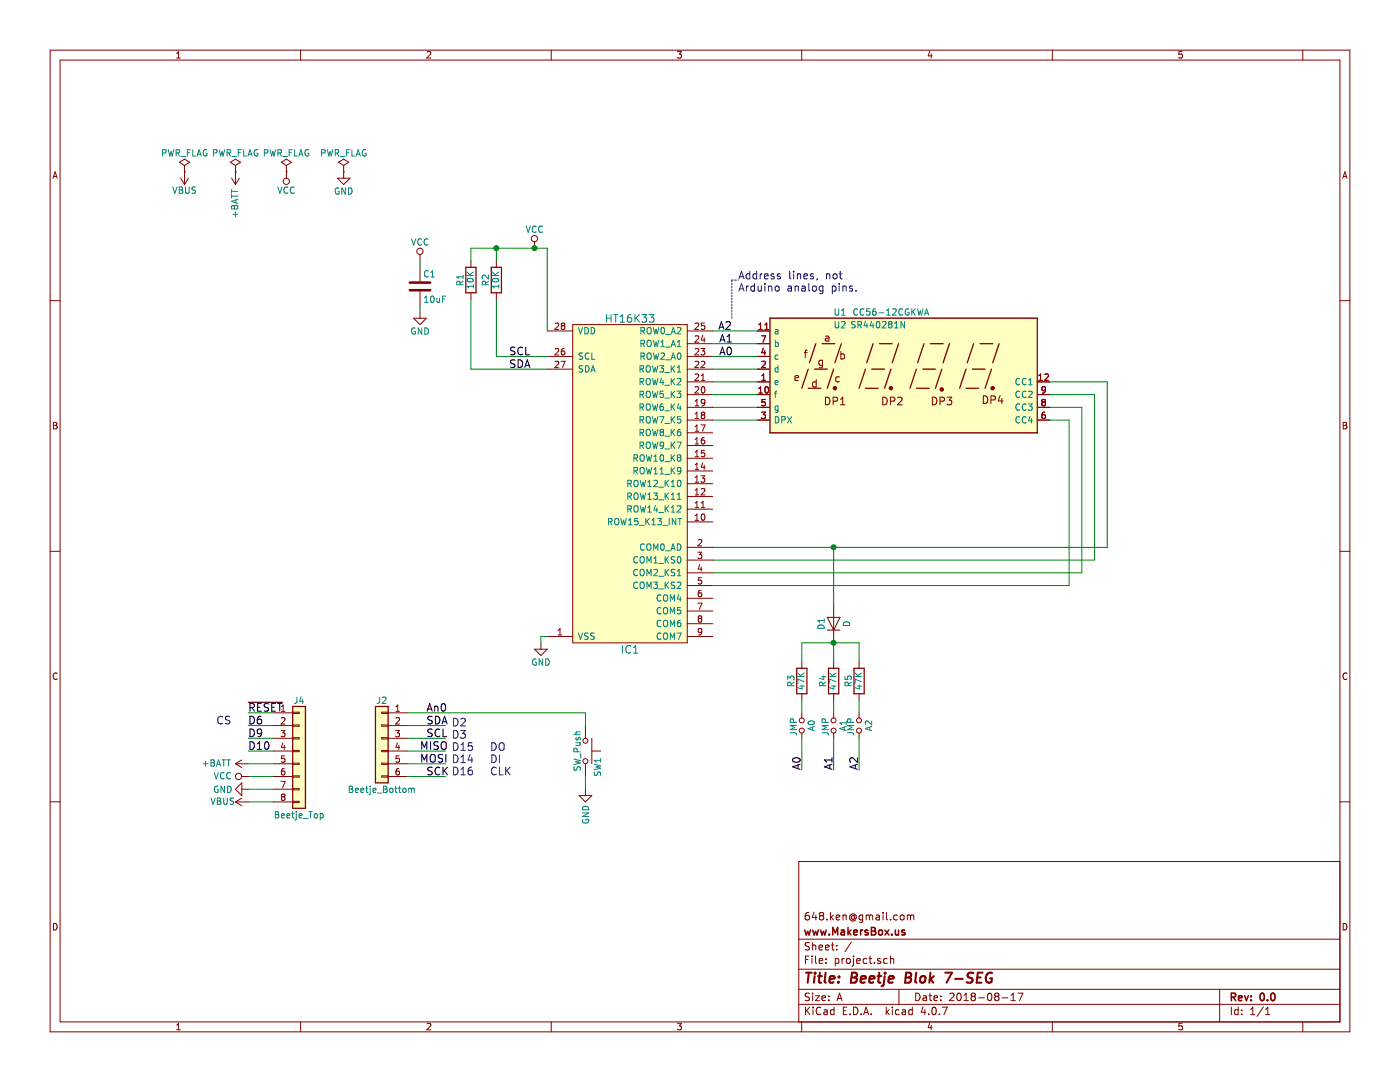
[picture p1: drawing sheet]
EESchema Schematic File Version 2
LIBS:project
LIBS:power
LIBS:device
LIBS:switches
LIBS:relays
LIBS:motors
LIBS:transistors
LIBS:conn
LIBS:linear
LIBS:regul
LIBS:74xx
LIBS:cmos4000
LIBS:adc-dac
LIBS:memory
LIBS:xilinx
LIBS:microcontrollers
LIBS:dsp
LIBS:microchip
LIBS:analog_switches
LIBS:motorola
LIBS:texas
LIBS:intel
LIBS:audio
LIBS:interface
LIBS:digital-audio
LIBS:philips
LIBS:display
LIBS:cypress
LIBS:siliconi
LIBS:opto
LIBS:atmel
LIBS:contrib
LIBS:valves
LIBS:LIS3Dh
LIBS:eurocad
LIBS:project-cache
EELAYER 25 0
EELAYER END
$Descr A 11000 8500
encoding utf-8
Sheet 1 1
Title "Beetje Blok 7-SEG"
Date "2018-08-17"
Rev "0.0"
Comp "www.MakersBox.us"
Comment1 "648.ken@gmail.com"
Comment2 ""
Comment3 ""
Comment4 ""
$EndDescr
$Comp
L VBUS #PWR01
U 1 1
P 1450 1350
F 0 "#PWR01" H 1450 1200 50  0001 C CNN
F 1 "VBUS" H 1450 1500 50  0000 C CNN
F 2 "" H 1450 1350 50  0001 C CNN
F 3 "" H 1450 1350 50  0001 C CNN
	1    1450 1350
	-1   0    0    1   
$EndComp
$Comp
L GND #PWR02
U 1 1
P 2700 1350
F 0 "#PWR02" H 2700 1100 50  0001 C CNN
F 1 "GND" H 2700 1200 50  0000 C CNN
F 2 "" H 2700 1350 50  0001 C CNN
F 3 "" H 2700 1350 50  0001 C CNN
	1    2700 1350
	1    0    0    -1  
$EndComp
$Comp
L PWR_FLAG #FLG03
U 1 1
P 1450 1350
F 0 "#FLG03" H 1450 1425 50  0001 C CNN
F 1 "PWR_FLAG" H 1450 1500 50  0000 C CNN
F 2 "" H 1450 1350 50  0001 C CNN
F 3 "" H 1450 1350 50  0001 C CNN
	1    1450 1350
	1    0    0    -1  
$EndComp
$Comp
L PWR_FLAG #FLG04
U 1 1
P 2250 1350
F 0 "#FLG04" H 2250 1425 50  0001 C CNN
F 1 "PWR_FLAG" H 2250 1500 50  0000 C CNN
F 2 "" H 2250 1350 50  0001 C CNN
F 3 "" H 2250 1350 50  0001 C CNN
	1    2250 1350
	1    0    0    -1  
$EndComp
$Comp
L PWR_FLAG #FLG05
U 1 1
P 2700 1350
F 0 "#FLG05" H 2700 1425 50  0001 C CNN
F 1 "PWR_FLAG" H 2700 1500 50  0000 C CNN
F 2 "" H 2700 1350 50  0001 C CNN
F 3 "" H 2700 1350 50  0001 C CNN
	1    2700 1350
	1    0    0    -1  
$EndComp
Wire Wire Line
	2150 5600 1950 5600
Wire Wire Line
	1950 5700 2150 5700
Wire Wire Line
	2150 5800 1950 5800
Wire Wire Line
	2150 5900 1950 5900
Wire Wire Line
	2150 6000 1950 6000
Wire Wire Line
	2150 6100 1950 6100
Wire Wire Line
	2150 6200 1950 6200
Wire Wire Line
	2150 6300 1950 6300
$Comp
L +BATT #PWR06
U 1 1
P 1950 6000
F 0 "#PWR06" H 1950 5850 50  0001 C CNN
F 1 "+BATT" V 1950 6250 50  0000 C CNN
F 2 "" H 1950 6000 50  0001 C CNN
F 3 "" H 1950 6000 50  0001 C CNN
	1    1950 6000
	0    -1   -1   0   
$EndComp
$Comp
L VBUS #PWR07
U 1 1
P 1950 6300
F 0 "#PWR07" H 1950 6150 50  0001 C CNN
F 1 "VBUS" V 1950 6500 50  0000 C CNN
F 2 "" H 1950 6300 50  0001 C CNN
F 3 "" H 1950 6300 50  0001 C CNN
	1    1950 6300
	0    -1   -1   0   
$EndComp
Text Label 1950 5900 0    60   ~ 0
D10
Text Label 3350 5600 0    60   ~ 0
An0
Text Label 3350 5800 0    60   ~ 0
SCL
Text Label 3350 5700 0    60   ~ 0
SDA
Text Label 1950 5600 0    60   ~ 0
~RESET
Text Label 3350 6100 0    60   ~ 0
SCK
Text Label 3300 6000 0    60   ~ 0
MOSI
Text Label 3300 5900 0    60   ~ 0
MISO
$Comp
L GND #PWR08
U 1 1
P 1950 6200
F 0 "#PWR08" H 1950 5950 50  0001 C CNN
F 1 "GND" V 1950 6000 50  0000 C CNN
F 2 "" H 1950 6200 50  0001 C CNN
F 3 "" H 1950 6200 50  0001 C CNN
	1    1950 6200
	0    1    1    0   
$EndComp
$Comp
L Conn_01x08 J4
U 1 1
P 2350 5900
F 0 "J4" H 2350 6300 50  0000 C CNN
F 1 "Beetje_Top" H 2350 5400 50  0000 C CNN
F 2 "footprints:Pin_Header_Straight_1x08_Pitch2.54mm" H 2350 5900 50  0001 C CNN
F 3 "" H 2350 5900 50  0001 C CNN
	1    2350 5900
	1    0    0    -1  
$EndComp
$Comp
L Conn_01x06 J2
U 1 1
P 3000 5800
F 0 "J2" H 3000 6100 50  0000 C CNN
F 1 "Beetje_Bottom" H 3000 5400 50  0000 C CNN
F 2 "footprints:Pin_Header_Straight_1x06_Pitch2.54mm" H 3000 5800 50  0001 C CNN
F 3 "" H 3000 5800 50  0001 C CNN
	1    3000 5800
	-1   0    0    -1  
$EndComp
Wire Wire Line
	3200 5600 4600 5600
Wire Wire Line
	3200 5700 3500 5700
Wire Wire Line
	3200 5800 3500 5800
Wire Wire Line
	3200 5900 3500 5900
Wire Wire Line
	3200 6000 3500 6000
Wire Wire Line
	3200 6100 3500 6100
$Comp
L VCC #PWR09
U 1 1
P 2250 1350
F 0 "#PWR09" H 2250 1200 50  0001 C CNN
F 1 "VCC" H 2250 1500 50  0000 C CNN
F 2 "" H 2250 1350 50  0001 C CNN
F 3 "" H 2250 1350 50  0001 C CNN
	1    2250 1350
	-1   0    0    1   
$EndComp
$Comp
L VCC #PWR010
U 1 1
P 1950 6100
F 0 "#PWR010" H 1950 5950 50  0001 C CNN
F 1 "VCC" V 1950 6300 50  0000 C CNN
F 2 "" H 1950 6100 50  0001 C CNN
F 3 "" H 1950 6100 50  0001 C CNN
	1    1950 6100
	0    -1   -1   0   
$EndComp
$Comp
L PWR_FLAG #FLG011
U 1 1
P 1850 1350
F 0 "#FLG011" H 1850 1425 50  0001 C CNN
F 1 "PWR_FLAG" H 1850 1500 50  0000 C CNN
F 2 "" H 1850 1350 50  0001 C CNN
F 3 "" H 1850 1350 50  0001 C CNN
	1    1850 1350
	1    0    0    -1  
$EndComp
$Comp
L +BATT #PWR012
U 1 1
P 1850 1350
F 0 "#PWR012" H 1850 1200 50  0001 C CNN
F 1 "+BATT" V 1850 1600 50  0000 C CNN
F 2 "" H 1850 1350 50  0001 C CNN
F 3 "" H 1850 1350 50  0001 C CNN
	1    1850 1350
	-1   0    0    1   
$EndComp
Text Notes 3550 6100 0    60   ~ 0
D2\nD3\nD15\nD14\nD16
Text Notes 3850 6100 0    60   ~ 0
DO\nDI\nCLK
Text Notes 1700 5700 0    60   ~ 0
CS
$Comp
L R R1
U 1 1
P 3700 2200
F 0 "R1" V 3780 2200 50  0000 C CNN
F 1 "10K" V 3700 2200 50  0000 C CNN
F 2 "Resistors_SMD:R_0603_HandSoldering" V 3630 2200 50  0001 C CNN
F 3 "" H 3700 2200 50  0001 C CNN
	1    3700 2200
	-1   0    0    1   
$EndComp
$Comp
L VCC #PWR013
U 1 1
P 3300 2050
F 0 "#PWR013" H 3300 1900 50  0001 C CNN
F 1 "VCC" H 3300 2200 50  0000 C CNN
F 2 "" H 3300 2050 50  0001 C CNN
F 3 "" H 3300 2050 50  0001 C CNN
	1    3300 2050
	1    0    0    -1  
$EndComp
$Comp
L GND #PWR014
U 1 1
P 3300 2450
F 0 "#PWR014" H 3300 2200 50  0001 C CNN
F 1 "GND" H 3300 2300 50  0000 C CNN
F 2 "" H 3300 2450 50  0001 C CNN
F 3 "" H 3300 2450 50  0001 C CNN
	1    3300 2450
	1    0    0    -1  
$EndComp
$Comp
L C C1
U 1 1
P 3300 2250
F 0 "C1" H 3325 2350 50  0000 L CNN
F 1 "10uF" H 3325 2150 50  0000 L CNN
F 2 "Capacitors_SMD:C_0805_HandSoldering" H 3338 2100 50  0001 C CNN
F 3 "" H 3300 2250 50  0001 C CNN
	1    3300 2250
	1    0    0    -1  
$EndComp
Wire Wire Line
	3300 2050 3300 2100
Wire Wire Line
	3300 2400 3300 2450
$Comp
L HT16K33 IC1
U 1 1
P 4950 3750
F 0 "IC1" H 4950 2400 60  0000 C CNN
F 1 "HT16K33" H 4950 5000 60  0000 C CNN
F 2 "Housings_SOIC:SOIC-28W_7.5x17.9mm_Pitch1.27mm" H 4950 4900 60  0001 C CNN
F 3 "" H 4950 4900 60  0000 C CNN
	1    4950 3750
	1    0    0    -1  
$EndComp
$Comp
L CC56-12CGKWA U1
U 1 1
P 7050 2900
F 0 "U1" H 6600 3350 50  0000 C CNN
F 1 "CC56-12CGKWA" H 7000 3350 50  0000 C CNN
F 2 "footprints:CA56-12CGKWA" H 7050 2300 50  0001 C CNN
F 3 "" H 6670 2930 50  0001 C CNN
	1    7050 2900
	1    0    0    -1  
$EndComp
Wire Wire Line
	5600 2600 5950 2600
Wire Wire Line
	5600 2700 5950 2700
Wire Wire Line
	5600 2800 5950 2800
Wire Wire Line
	5600 2900 5950 2900
Wire Wire Line
	5600 3000 5950 3000
Wire Wire Line
	5600 3100 5950 3100
Wire Wire Line
	5600 3200 5950 3200
Wire Wire Line
	5600 3300 5950 3300
Wire Wire Line
	8250 3000 8700 3000
Wire Wire Line
	8700 3000 8700 4300
Wire Wire Line
	8700 4300 5600 4300
Wire Wire Line
	8250 3100 8600 3100
Wire Wire Line
	8600 3100 8600 4400
Wire Wire Line
	8600 4400 5600 4400
Wire Wire Line
	8250 3200 8500 3200
Wire Wire Line
	8500 3200 8500 4500
Wire Wire Line
	8500 4500 5600 4500
Wire Wire Line
	8250 3300 8400 3300
Wire Wire Line
	8400 3300 8400 4600
Wire Wire Line
	8400 4600 5600 4600
$Comp
L GND #PWR015
U 1 1
P 4250 5050
F 0 "#PWR015" H 4250 4800 50  0001 C CNN
F 1 "GND" H 4250 4900 50  0000 C CNN
F 2 "" H 4250 5050 50  0001 C CNN
F 3 "" H 4250 5050 50  0001 C CNN
	1    4250 5050
	1    0    0    -1  
$EndComp
Wire Wire Line
	4300 5000 4250 5000
Wire Wire Line
	4250 5000 4250 5050
Wire Wire Line
	3900 2800 4300 2800
Wire Wire Line
	3700 2900 4300 2900
Text Label 4000 2800 0    60   ~ 0
SCL
Text Label 4000 2900 0    60   ~ 0
SDA
$Comp
L R R2
U 1 1
P 3900 2200
F 0 "R2" V 3980 2200 50  0000 C CNN
F 1 "10K" V 3900 2200 50  0000 C CNN
F 2 "Resistors_SMD:R_0603_HandSoldering" V 3830 2200 50  0001 C CNN
F 3 "" H 3900 2200 50  0001 C CNN
	1    3900 2200
	-1   0    0    1   
$EndComp
$Comp
L VCC #PWR016
U 1 1
P 4200 1950
F 0 "#PWR016" H 4200 1800 50  0001 C CNN
F 1 "VCC" H 4200 2100 50  0000 C CNN
F 2 "" H 4200 1950 50  0001 C CNN
F 3 "" H 4200 1950 50  0001 C CNN
	1    4200 1950
	1    0    0    -1  
$EndComp
Wire Wire Line
	3700 1950 3700 2050
Wire Wire Line
	3700 1950 4300 1950
Wire Wire Line
	4300 1950 4300 2600
Connection ~ 4200 1950
Wire Wire Line
	3900 2050 3900 1950
Connection ~ 3900 1950
Wire Wire Line
	3900 2800 3900 2350
Wire Wire Line
	3700 2350 3700 2900
$Comp
L Jumper_NO_Small A0
U 1 1
P 6300 5700
F 0 "A0" H 6300 5780 50  0000 C CNN
F 1 "JMP" H 6310 5640 50  0000 C CNN
F 2 "footprints:Jumper" H 6300 5700 50  0001 C CNN
F 3 "" H 6300 5700 50  0001 C CNN
	1    6300 5700
	0    1    1    0   
$EndComp
$Comp
L Jumper_NO_Small A1
U 1 1
P 6550 5700
F 0 "A1" H 6550 5780 50  0000 C CNN
F 1 "JMP" H 6560 5640 50  0000 C CNN
F 2 "footprints:Jumper" H 6550 5700 50  0001 C CNN
F 3 "" H 6550 5700 50  0001 C CNN
	1    6550 5700
	0    1    1    0   
$EndComp
$Comp
L Jumper_NO_Small A2
U 1 1
P 6750 5700
F 0 "A2" H 6750 5780 50  0000 C CNN
F 1 "JMP" H 6760 5640 50  0000 C CNN
F 2 "footprints:Jumper" H 6750 5700 50  0001 C CNN
F 3 "" H 6750 5700 50  0001 C CNN
	1    6750 5700
	0    1    1    0   
$EndComp
$Comp
L R R3
U 1 1
P 6300 5350
F 0 "R3" V 6380 5350 50  0000 C CNN
F 1 "47K" V 6300 5350 50  0000 C CNN
F 2 "Resistors_SMD:R_0603_HandSoldering" V 6230 5350 50  0001 C CNN
F 3 "" H 6300 5350 50  0001 C CNN
	1    6300 5350
	-1   0    0    1   
$EndComp
$Comp
L R R4
U 1 1
P 6550 5350
F 0 "R4" V 6630 5350 50  0000 C CNN
F 1 "47K" V 6550 5350 50  0000 C CNN
F 2 "Resistors_SMD:R_0603_HandSoldering" V 6480 5350 50  0001 C CNN
F 3 "" H 6550 5350 50  0001 C CNN
	1    6550 5350
	-1   0    0    1   
$EndComp
$Comp
L R R5
U 1 1
P 6750 5350
F 0 "R5" V 6830 5350 50  0000 C CNN
F 1 "47K" V 6750 5350 50  0000 C CNN
F 2 "Resistors_SMD:R_0603_HandSoldering" V 6680 5350 50  0001 C CNN
F 3 "" H 6750 5350 50  0001 C CNN
	1    6750 5350
	-1   0    0    1   
$EndComp
$Comp
L D D1
U 1 1
P 6550 4900
F 0 "D1" H 6550 5000 50  0000 C CNN
F 1 "D" H 6550 4800 50  0000 C CNN
F 2 "Diodes_SMD:D_SOD-123F" H 6550 4900 50  0001 C CNN
F 3 "" H 6550 4900 50  0001 C CNN
	1    6550 4900
	0    -1   -1   0   
$EndComp
Wire Wire Line
	6300 5800 6300 6050
Wire Wire Line
	6550 5800 6550 6050
Wire Wire Line
	6750 5800 6750 6050
Wire Wire Line
	6750 5600 6750 5500
Wire Wire Line
	6550 5600 6550 5500
Wire Wire Line
	6300 5600 6300 5500
Wire Wire Line
	6300 5200 6300 5050
Wire Wire Line
	6300 5050 6750 5050
Wire Wire Line
	6550 5050 6550 5200
Wire Wire Line
	6750 5050 6750 5200
Connection ~ 6550 5050
Wire Wire Line
	6550 4750 6550 4300
Connection ~ 6550 4300
Text Label 6300 6050 1    60   ~ 0
A0
Text Label 6550 6050 1    60   ~ 0
A1
Text Label 5750 2600 2    60   ~ 0
A2
Text Label 5650 2700 0    60   ~ 0
A1
Text Label 5650 2800 0    60   ~ 0
A0
Text Label 6750 6050 1    60   ~ 0
A2
$Comp
L SW_Push SW1
U 1 1
P 4600 5900
F 0 "SW1" H 4650 6000 50  0000 L CNN
F 1 "SW_Push" H 4600 5840 50  0000 C CNN
F 2 "footprints:SW_SPST_KMR2" H 4600 6100 50  0001 C CNN
F 3 "" H 4600 6100 50  0001 C CNN
	1    4600 5900
	0    1    1    0   
$EndComp
$Comp
L GND #PWR017
U 1 1
P 4600 6200
F 0 "#PWR017" H 4600 5950 50  0001 C CNN
F 1 "GND" V 4600 6000 50  0000 C CNN
F 2 "" H 4600 6200 50  0001 C CNN
F 3 "" H 4600 6200 50  0001 C CNN
	1    4600 6200
	1    0    0    -1  
$EndComp
Wire Wire Line
	4600 5600 4600 5700
Wire Wire Line
	4600 6100 4600 6200
$Comp
L CC56-12CGKWA U2
U 1 1
P 7050 2900
F 0 "U2" H 6600 3250 50  0000 C CNN
F 1 "SR440281N" H 6900 3250 50  0000 C CNN
F 2 "footprints:SR440281N" H 7050 2300 50  0001 C CNN
F 3 "" H 6670 2930 50  0001 C CNN
	1    7050 2900
	1    0    0    -1  
$EndComp
Text Notes 5800 2300 0    60   ~ 0
Address lines, not\nArduino analog pins.
Wire Notes Line
	5750 2500 5750 2200
Wire Notes Line
	5750 2200 5800 2200
Text Label 1950 5800 0    60   ~ 0
D9
Text Label 1950 5700 0    60   ~ 0
D6
$EndSCHEMATC
